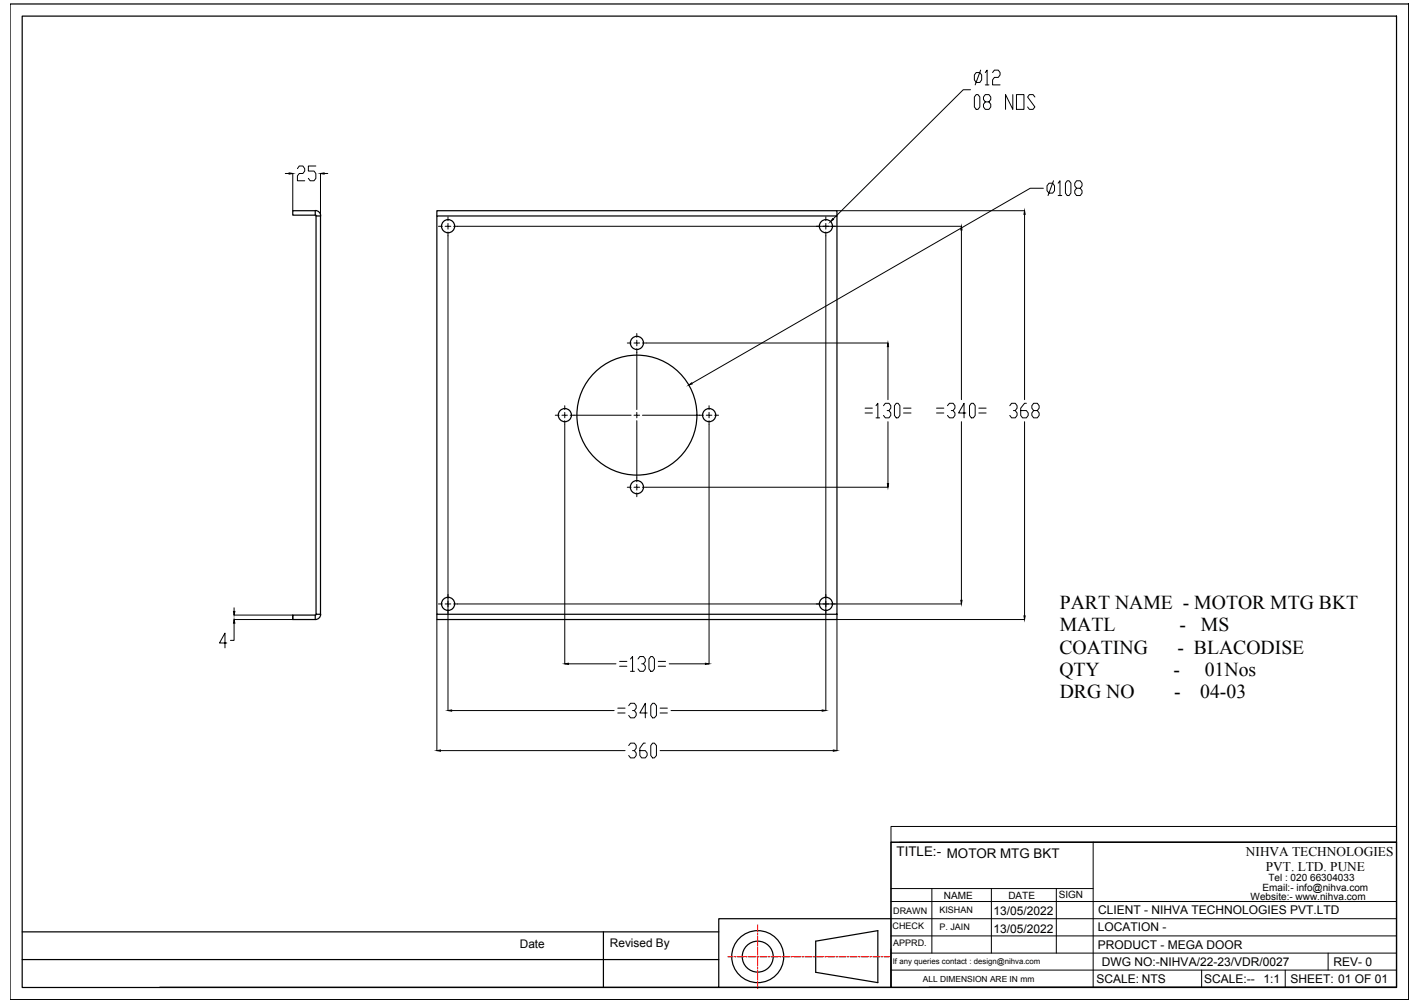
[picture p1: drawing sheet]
<svg xmlns="http://www.w3.org/2000/svg" width="297mm" height="210mm" viewBox="0 0 297 210" stroke-linecap="round" stroke-linejoin="round" font-family="sans-serif">
<!-- layer: 0 -->
<g fill="none" stroke="#000" stroke-width=".25">
<path d="M2.1 .8h292.6v208.4h-292.6zM4.6 3.4h287.5v203.3h-287.5zM61.2 44.1h4.7v.9h-4.7zM66 44.1a1.12 1.12 0 0 1 1.1 1.1M66 45l.2 .2M66.1 45.2h.9v83.4h-.9zM91.4 45.2h83.7v83.4h-83.7zM91.4 45.2v-1.1h83.7v1.1M61.2 128.7v1M65.9 128.7h-4.7v1h4.7M65.9 128.7v1M66.2 128.5l-.2 .2"/>
<path d="M67.1 128.5a1.12 1.12 0 0 1-1.1 1.2M91.4 128.6v1.1h83.7v-1.1M186.4 176.3h105.7v30.3h-105.7zM4.6 195h145.8M126.2 195v11.7M170.6 197l13-2.2v10.8l-13-2.1zM186.4 192.3h-36v14.3h-117M4.6 200.8h145.8M150.4 206.6h36M194.3 206.6h97.8"/>
<circle cx="93.7" cy="47.3" r="1.38"/>
<circle cx="172.8" cy="47.3" r="1.38"/>
<circle cx="133.2" cy="71.8" r="1.38"/>
<circle cx="118.2" cy="86.9" r="1.38"/>
<circle cx="133.2" cy="86.9" r="12.6"/>
<circle cx="148.3" cy="86.9" r="1.38"/>
<circle cx="133.2" cy="101.9" r="1.38"/>
<circle cx="93.7" cy="126.4" r="1.38"/>
<circle cx="172.8" cy="126.4" r="1.38"/>
<circle cx="158.5" cy="200.2" r="5.4"/>
<circle cx="158.5" cy="200.2" r="3.2"/>
</g>
<g fill="none" stroke="#000" stroke-width=".21">
<path d="M203 18.8h-1.5l-27.2 27M204.2 15.2h.8l.3 .5v1l-.3 .6h-.8l-.4-.6v-1zM204.2 19.8h.4l.4 .5v2.1l-.4 .5h-.4l-.4-.5v-2.1zM205.1 14.7l-1.1 3.1M206.1 15.2l.4-.5v3.1M206.1 17.8h.8M207.6 15.2l.4-.5h.8l.4 .5v.5l-.4 .5h-.8l-.4 .5v1.1h1.6M211.9 19.8v3.1l-1.6-3.1v3.1M212.6 19.8h1.6v3.1h-1.6zM59.7 36.3h.8M61.2 36.3v7.8M62.2 35.3l.4-.6h.8l.3 .6v.5l-.3 .5h-.8l-.4 .5v1h1.5"/>
<path d="M66.1 34.7h-1.6v1.1h1.2l.4 .5v1l-.4 .5h-.8l-.4-.5M67 36.3v8.9M67.8 36.3h.8M206.1 21.3l-.4-.5v-.5l.4-.5h.8l.3 .5v.5l-.3 .5h-.8l-.4 .5v.6l.4 .5h.8l.3-.5v-.6l-.3-.5M216.5 20.3l-.4-.5h-.8l-.3 .5 1.5 2.1-.4 .5h-.8l-.3-.5M218.3 39.4h-2.8l-70.7 40.8M219.4 38.3h.8l.4 .6v1l-.4 .5h-.8l-.4-.5v-1zM220.4 37.8l-1.2 3.1M221.3 38.3l.4-.5v3.1M223.3 37.8h.3l.4 .5v2.1l-.4 .5h-.3l-.4-.5v-2.1zM225.2 39.4l-.4-.5v-.6l.4-.5h.8l.3 .5v.6l-.3 .5h-.8l-.4 .5v.5l.4 .5h.8l.3-.5v-.5l-.3-.5M91.7 47.4h.8"/>
<path d="M93.7 46.8v.6h-.6M93.7 45.4v.8M93.7 48.5v100.2M94.3 47.4h-.6v.5M94.9 47.4h106.2M172.7 46.8v.6h-.5M172.7 45.4v.8M172.7 48.5v100.2M173.3 47.4h-.6v.5M175.1 44.1h39.2M201.1 48.1v35.5M214.3 44.9v38.7"/>
<path d="M221.3 40.9h.8M131.2 71.8h.8M133.2 71.2v.6h-.6M133.2 69.8v.8M133.2 73v12.7M133.8 71.8h-.6v.6M134.4 71.8h51.3M185.7 72.5v11.1M116.1 86.9h.9M118.1 86.3v.6h-.6M118.1 84.9v.8M118.1 88v50.9"/>
<path d="M118.7 86.9h-.6v.5M119.3 86.9h12.7M133.2 86.3v.6h-.6M133.2 88v12.8M133.8 86.9h-.6v.5M134.4 86.9h12.7M148.3 86.3v.6h-.6M148.3 84.9v.8M148.3 88v50.9M148.9 86.9h-.6v.5M149.5 86.9h.8M181 85.4h1.5"/>
<path d="M181 86.4h1.5M183.2 84.9l.4-.5v3M183.2 87.4h.8M184.8 84.9l.4-.5h.8l.3 .5v.5l-.3 .5h-.4M185.7 88.3v12.9M186 85.9l.3 .5v.5l-.3 .5h-.8l-.4-.5M187.5 84.4h.4l.3 .5v2l-.3 .5h-.4l-.4-.5v-2zM189 85.4h1.6M189 86.4h1.6M195.9 85.4h1.5M195.9 86.4h1.5M198.2 84.9l.4-.5h.8l.4 .5v.5l-.4 .5h-.4"/>
<path d="M199.4 85.9l.4 .5v.5l-.4 .5h-.8l-.4-.5M201.1 88.3v37.3M202 86.4h-1.5l1.2-2v3M203.2 84.4h.4l.4 .5v2l-.4 .5h-.4l-.4-.5v-2zM204.8 85.4h1.5M204.8 86.4h1.5M211.2 84.9l.4-.5h.8l.4 .5v.5l-.4 .5h-.4M212.4 85.9l.4 .5v.5l-.4 .5h-.8l-.4-.5M214.3 88.3v40.6M214.7 84.4h-.4l-.8 1v1.5l.4 .5h.8l.4-.5v-.5l-.4-.5h-1.2M216.2 85.9l-.4-.5v-.5l.4-.5h.8l.4 .5v.5l-.4 .5h-.8l-.4 .5v.5l.4 .5h.8l.4-.5v-.5l-.4-.5M131.2 102h.8"/>
<path d="M133.2 101.4v.6h-.6M133.2 103.2v.8M133.8 102h-.6v.6M134.4 102h51.3M47.4 134.6h-1.5l1.2-2.1v3.1M49 130.4v3.6h-.8M49 129.7h12.2M49 128.7h12.2M49 127.2v.8M91.4 129.7v27.4M91.7 126.4h.8M93.7 125.8v.6h-.6"/>
<path d="M94.3 126.4h-.6v.6M94.9 126.4h106.2M118.9 138.9h9.9M129.6 138.4h1.5M129.6 139.4h1.5M131.9 137.9l.4-.5v3.1M133.5 137.9l.3-.5h.8l.4 .5v.5l-.4 .5h-.4M134.6 138.9l.4 .5v.6l-.4 .5h-.8l-.3-.5M136.1 137.4h.4l.4 .5v2.1l-.4 .5h-.4l-.4-.5v-2.1zM137.7 138.4h1.5M137.7 139.4h1.5M140 138.9h7.6"/>
<path d="M172.7 125.8v.6h-.5M173.3 126.4h-.6v.6M214.3 129.7h-39.2v27.4M92.1 157.1h38.7M94.5 148.7h34M129.2 148.2h1.6M129.2 149.2h1.6M131.5 147.7l.4-.5h.8l.4 .5v.5l-.4 .5h-.4M131.5 156l.4-.5h.8l.4 .5v.6l-.4 .5h-.4M131.9 140.5h.8M132.7 148.7l.4 .5v.5l-.4 .5h-.8l-.4-.5M132.7 157.1l.4 .5v.5l-.4 .5h-.8l-.4-.5"/>
<path d="M135 155.5h-.4l-.8 1.1v1.5l.4 .5h.8l.4-.5v-.5l-.4-.5h-1.2M135.4 149.2h-1.6l1.2-2v3M136.5 147.2h.4l.4 .5v2l-.4 .5h-.4l-.4-.5v-2zM136.5 155.5h.4l.4 .5v2.1l-.4 .5h-.4l-.4-.5v-2.1zM138.1 148.2h1.5M138.1 149.2h1.5M138.1 157.1h36.2M140.4 148.7h31.6M186.4 173h105.7v3.3h-105.7zM186.4 176.3v30.3M188.2 176.3h103.9M228.7 176.3v30.3"/>
<path d="M186.4 199.5h105.7M186.4 195.9h105.7M186.4 192.3h105.7M186.4 188.7h105.7M186.4 186h42.3M194.9 186v13.5M207.4 186v13.5M221 186v13.5M277.8 199.5v3.5M186.4 203h105.7M251.4 203v3.6M268.8 203v3.6"/>
</g>
<g fill="#000" stroke="#000" stroke-width=".21">
<path d="M60.5 36.2l.7 .1-.7 .1zM67 36.3l.8-.1v.2zM174.2 45.7l.2 .2-.7 .5zM201.1 47.4l.1 .7h-.2zM214.3 44.1l.1 .8h-.2zM185.7 71.8l.2 .7h-.3zM144.1 80.6l.6-.5 .1 .2zM185.6 101.2h.3l-.2 .8zM48.8 128h.3l-.1 .7zM49 129.7l.1 .7h-.3zM118.1 138.9l.8-.1v.3zM147.6 138.8l.7 .1-.7 .2z"/>
<path d="M201 125.6h.2l-.1 .8zM214.2 128.9h.2l-.1 .8zM91.4 157.1l.7-.1v.2zM93.7 148.7l.8-.1v.2zM172 148.6l.7 .1-.7 .1zM174.3 157l.8 .1-.8 .1z"/>
</g>
<g fill="none" stroke="#f00" stroke-width=".25">
<path d="M158.5 193.6v1.5M158.5 195.4v.3M158.5 195.9v1.5M158.5 197.7v.3M158.5 198.3v1.5M152.3 200.2h1.1M153.7 200.2h.3M154.2 200.2h1.5M156 200.2h.3M156.6 200.2h1.5M158.4 200.2h.3M158.5 200.1v.2"/>
<path d="M158.5 200.6v1.5M158.5 202.4v.3M158.5 203v1.5M158.5 204.8v.3M158.5 205.4v1.5M158.9 200.2h1.5M160.7 200.2h.3M161.3 200.2h1.5M163.1 200.2h.3M163.7 200.2h1.5M165.4 200.2h.3M166 200.2h1.5"/>
<path d="M167.8 200.2h.3M168.4 200.2h1.5M170.2 200.2h.3M170.8 200.2h1.4M172.5 200.2h.3M173.1 200.2h1.5M174.9 200.2h.3M175.5 200.2h1.4M177.2 200.2h.3M177.8 200.2h1.5M179.6 200.2h.3M180.2 200.2h1.5"/>
<path d="M182 200.2h.3M182.6 200.2h1.5M184.3 200.2h.3M184.9 200.2h1.1"/>
</g>
<g font-size="4.1">
<text x="221.7" y="127.5">PART NAME - MOTOR MTG BKT</text>
<text x="221.6" y="136.8">COATING</text>
<text x="221.7" y="132.2">MATL</text>
<text x="246.3" y="136.8">- BLACODISE</text>
<text x="246.7" y="132.2">-</text>
<text x="251.2" y="132.2">MS</text>
<text x="221.6" y="141.5">QTY</text>
<text x="245.5" y="141.5">-</text>
<text x="252" y="141.5">01Nos</text>
<text x="221.7" y="146.1">DRG NO</text>
<text x="245.6" y="146.1">-</text>
<text x="251.1" y="146.1">04-03</text>
</g>
<g font-size="2.8">
<text x="187.6" y="179.2">TITLE:- MOTOR MTG BKT</text>
<text x="260.6" y="179.1">NIHVA TECHNOLOGIES</text>
<text x="264.8" y="182.3">PVT. LTD. PUNE</text>
</g>
<g font-size="2.5">
<text x="207.8" y="191.6">13/05/2022</text>
<text x="229.7" y="191.3">CLIENT - NIHVA TECHNOLOGIES PVT.LTD</text>
<text x="207.8" y="195.2">13/05/2022</text>
<text x="229.6" y="194.9">LOCATION -</text>
<text x="108.7" y="198.5">Date</text>
<text x="127.6" y="198.2">Revised By</text>
<text x="229.6" y="198.5">PRODUCT - MEGA DOOR</text>
<text x="230.5" y="202.1">DWG NO:-NIHVA/22-23/VDR/0027</text>
<text x="279" y="202.1">REV- 0</text>
<text x="229.3" y="205.7">SCALE: NTS</text>
<text x="251.9" y="205.7">SCALE:--</text>
<text x="264.3" y="205.7">1:1</text>
<text x="269.9" y="205.7">SHEET: 01 OF 01</text>
</g>
<g font-size="2.1">
<text x="265.3" y="184.4">Tel : 020 66304033</text>
<text x="197.4" y="188.1">NAME</text>
<text x="210.9" y="188.2">DATE</text>
<text x="221.5" y="188">SIGN</text>
<text x="261.6" y="188.4">Website:- www.nihva.com</text>
<text x="264.1" y="186.5">Email:- info@nihva.com</text>
</g>
<g font-size="1.9">
<text x="186.8" y="191.2">DRAWN</text>
<text x="196.5" y="191.1">KISHAN</text>
<text x="186.7" y="194.4">CHECK</text>
<text x="186.8" y="198">APPRD.</text>
<text x="196.5" y="194.7">P. JAIN</text>
</g>
<text font-size="1.8" x="193" y="205.4">ALL DIMENSION ARE IN mm</text>
<text font-size="1.6" x="186.8" y="201.7">If any queries contact : design@nihva.com</text>
</svg>
